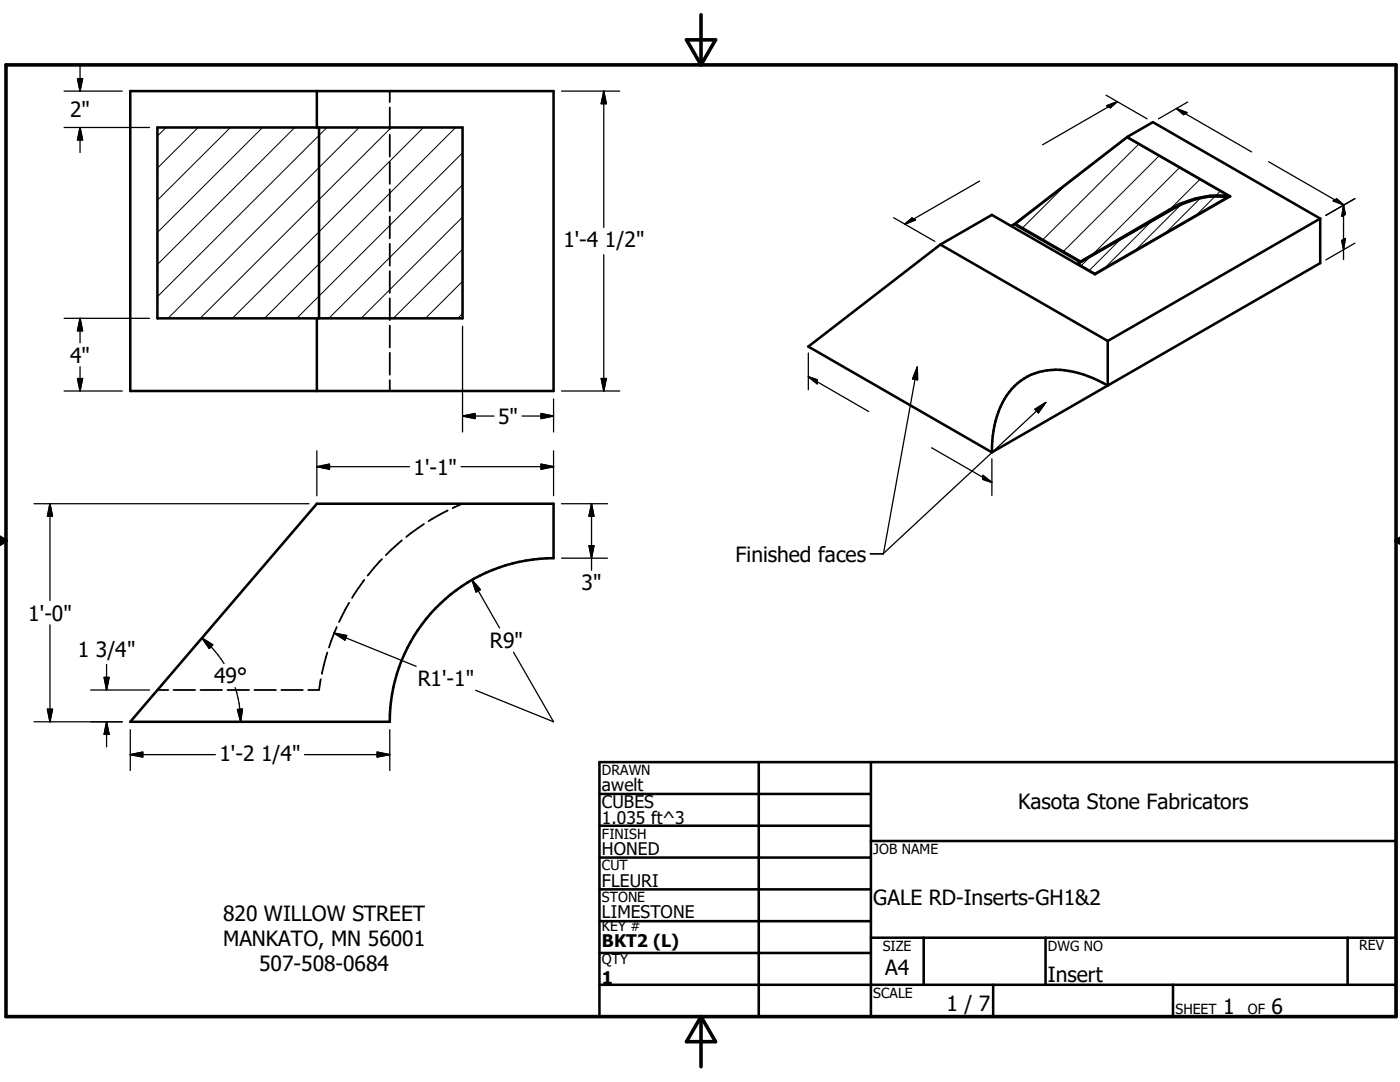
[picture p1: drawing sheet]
<svg xmlns="http://www.w3.org/2000/svg" width="279mm" height="216mm" viewBox="0 0 279 216" stroke-linecap="round" stroke-linejoin="round" font-family="sans-serif">
<g fill="none" stroke="#000" stroke-width=".36">
<path d="M77.8 18.2v2.2M77.8 21.5v4.3M77.8 26.9v4.4M77.8 32.3v4.4M77.8 37.8v4.3M77.8 43.2v4.4M77.8 48.6v4.4M77.8 54.1v4.3M77.8 59.5v4.4M77.8 65v4.3M77.8 70.4v4.4M77.8 75.9v2.1"/>
<path d="M72.7 115.7l-2.4 3.6M76.2 111.6l-2.8 3.3M80.2 107.8l-3.2 3M84.6 104.6l-3.5 2.5M89.3 101.9l-3.8 2.1M92.3 100.5l-2 .9M31.4 137.7h2.2M34.6 137.7h4.3M40 137.7h4.3M45.4 137.7h4.3M50.8 137.7h4.3M56.1 137.7h4.3"/>
<path d="M64 135.5l-.3 2.2h-2.2M65.3 130.2l-1.1 4.3M67.2 125.1l-1.5 4.1M69.7 120.3l-2 3.8"/>
</g>
<g fill="none" stroke="#000" stroke-width=".51">
<path d="M26 18.2h84.5v59.8h-84.5zM63.2 18.2v7.2M31.4 25.4h60.9v38.1h-60.9zM63.7 25.4v38.1M224.9 27.3l20.6 11.9M224.9 27.3l-22.5 17.4M224.9 27.3l5.2-2.9 33.4 19.2M245.5 39.2l-27 15.5-20.5-11.8-10.3 5.9M245.5 39.2a18.1 18.1 0 0 0-10.8 2.1l-19.8 11.4M187.7 48.8l33.4 19.2M187.7 48.8l-26.4 20.4 36.7 21.1M202.4 44.7l13.2 7.6"/>
<path d="M202.4 44.7l-.6 .4M263.5 43.6l-42.4 24.4M263.5 43.6v8.9l-42.4 24.4M63.2 63.5v14.5M221.1 68v8.9M221.1 76.9a19 19 0 0 0-13-2.8 12.1 12.1 0 0 0-9.1 8.9l-.5 1.9-.4 2.1-.1 3.3M221.1 76.9l-23.1 13.4M63.2 100.5h47.3v10.9a32.7 32.7 0 0 0-32.7 32.6h-51.8zM119.6 158.4h54.2M119.6 152.1h159v50.8h-159zM151.4 152.1v50.8M173.8 152.1v50.8"/>
<path d="M119.6 164.8h54.2M119.6 171.1h54.2M119.6 177.5h54.2M173.8 167.8h104.8M119.6 183.8h54.2M119.6 190.2h54.2M119.6 196.5h159M173.8 187.1h104.8M184.3 187.1v9.4M198.2 196.5v6.4M208.7 187.1v9.4M234.1 196.5v6.4"/>
<path d="M268.9 187.1v9.4"/>
</g>
<g fill="none" stroke="#000" stroke-width=".2">
<path d="M33.1 25.4l-1.7 1.7M39.6 25.4l-8.2 8.2M46 25.4l-14.6 14.6M52.4 25.4l-21 21M58.8 25.4l-27.4 27.4M65.2 25.4l-33.8 33.8M71.7 25.4l-38.2 38.1M78.1 25.4l-38.2 38.1M84.5 25.4l-38.1 38.1M90.9 25.4l-38.1 38.1M92.3 30.5l-33.1 33M92.3 36.9l-26.7 26.6"/>
<path d="M212.1 37.5l-8 7.9M227.2 28.8l-19 19M231.3 31.2l-19 18.9M235.3 33.5l-17 17M239.4 39.7l-6.5 6.5M239.4 35.8l-5.6 5.7M242.3 39.4l-3.3 3.3M243.5 38.2l-.8 .7M92.3 56.1l-7.4 7.4M92.3 49.7l-13.8 13.8M92.3 43.3l-20.2 20.2M217.3 51.5l-1.5 1.5"/>
<path d="M223.4 48l-5.9 5.9M229.5 44.5l-8.8 8.7M235.4 41.1l-8.6 8.6M92.3 62.6l-1 .9"/>
</g>
<path d="M1.2 12.9h277.4v190h-277.4zM137 7.9h5.8l-2.9 5zM139.9 2.9v10M-.1 107.9h1.3M-.1 107.2l1.3 .7M1.2 107.9l-1.2 .7M278.6 107.9h.8M278.6 107.9l.8 .5M279.4 107.4l-.8 .5M139.9 202.9v10M139.9 202.9l2.9 5h-5.8z" fill="none" stroke="#000" stroke-width=".71"/>
<g fill="none" stroke="#000" stroke-width=".25">
<path d="M12.8 18.2h11.6M15.5 15.7h1l-.5 2.5zM16 13.2v5M112.1 18.2h11.6M120.5 18.2v27.2M120.5 18.2l.5 2.5h-1zM220.7 19l8.2 4.7M12.8 25.4h17M16 25.4v5M16 25.4l.5 2.5h-1zM195.5 36.1l-14.9 8.6M220.9 21.1l2.1-.8-1.4 1.2z"/>
<path d="M223 20.3l-14.9 8.6M234.8 21.7l15 8.6M234.8 21.7l2.1 .8-.7 .4zM237 20.4l-5.8 3.3M253.2 32.3l15 8.6M270.4 39.6l-5.8 3.4M120.5 50.8v27.2M178.3 43.4l8.3 4.8M180.6 44.7l1.4-1.2 .7 .4zM202.8 44.7l22.1-17.2 19.8 11.4a19.1 19.1 0 0 0-11.4 2.8l-17.6 10.3zM215.3 52.7l19.4-11.2a17.4 17.4 0 0 1 10-2.1l-26.2 15.1zM266.1 40.1l.7-.4 1.4 1.2z"/>
<path d="M267.8 48l.7-.4-.4 2.2zM268.1 40.9v10.9M268.1 40.9l.4 1.9-.7 .4zM270.4 48.5l-5.8 3.4M12.8 78h11.6M12.8 63.5h17M15.5 75.5h1l-.5 2.5zM16 63.5v4.9M16 73.2v4.8M16 63.5l.5 2.5h-1zM92.3 65.1v21.1M110.5 79.6v6.6"/>
<path d="M112.1 78h11.6M120 75.5h1l-.5 2.5zM161.3 75.2l12.1 6.9M161.3 75.2l1.8 .6v.8zM161.3 70.5v7.3M183.1 73.2l-6.8 37.3h-2.6M183.1 73.2v2.6l-1-.2zM63.2 93.1h18.5M63.2 93.1l2.6-.5v1zM63.2 90v8.9M92 93.1h18.5M92.3 83h6.3"/>
<path d="M92.3 83l2.5-.5v1zM104.2 83h6.3M108 92.6l2.5 .5-2.5 .5zM108 82.5l2.5 .5-2.5 .5zM110.5 90v8.9M185.9 89.3l12.1 7M196.2 94.9l1.8 1.4-1.8-.6zM198 91.6v7.3M206.5 81.6l2.2-1.3-1.5 2.1zM208.7 80.3l-32.5 30.2M6.8 100.5h54.9M10 100.5l.5 2.5h-1z"/>
<path d="M10 100.5v19.3M94.2 115.7l5.5 9.6M94.2 115.7l1.7 1.9-.9 .5zM112.1 100.5h9.1M112.1 111.4h9.1M117.5 108.9h1l-.4 2.5zM118.1 100.5v13.3M118.1 100.5l.4 2.5h-1zM10 124.7v19.3M18.1 137.7h11.7M20.8 135.2h1l-.5 2.5zM21.3 132.6v5.1"/>
<path d="M40.3 127.3a23.2 23.2 0 0 1 4.4 5.1M40.3 127.3l2.2 1.4-.7 .7zM46.9 137.2l.4 1.1a23.4 23.4 0 0 1 .7 5.7M66.7 126.3l16.4 6.7M66.7 126.3l2.5 .5-.4 .9zM102.5 130.1l8 13.9-15.6-6.3M6.8 144h17.6M9.5 141.5h1l-.5 2.5zM21.3 144v5M21.3 144l.5 2.5h-1zM26 150.6h17M26 150.6l2.5-.5v1z"/>
<path d="M26 145.6v8.1M47.4 141.6l1-.1-.4 2.5zM60.8 150.6h17M75.3 150.1l2.5 .5-2.5 .5zM77.8 145.6v8.1"/>
</g>
<g fill="#000" stroke="#000" stroke-width=".25">
<path d="M15.5 15.7h1l-.5 2.5zM16 25.4l.5 2.5h-1zM120.5 18.2l.5 2.5h-1zM220.9 21.1l2.1-.8-1.4 1.2zM234.8 21.7l2.1 .8-.7 .4zM180.6 44.7l1.4-1.2 .7 .4zM266.1 40.1l.7-.4 1.4 1.2zM267.8 48l.7-.4-.4 2.2zM268.1 40.9l.4 1.9-.7 .4zM15.5 75.5h1l-.5 2.5zM16 63.5l.5 2.5h-1zM120 75.5h1l-.5 2.5z"/>
<path d="M161.3 75.2l1.8 .6v.8zM183.1 73.2v2.6l-1-.2zM63.2 93.1l2.6-.5v1zM92.3 83l2.5-.5v1zM108 92.6l2.5 .5-2.5 .5zM108 82.5l2.5 .5-2.5 .5zM196.2 94.9l1.8 1.4-1.8-.6zM206.5 81.6l2.2-1.3-1.5 2.1zM10 100.5l.5 2.5h-1zM94.2 115.7l1.7 1.9-.9 .5zM117.5 108.9h1l-.4 2.5zM118.1 100.5l.4 2.5h-1z"/>
<path d="M20.8 135.2h1l-.5 2.5zM40.3 127.3l2.2 1.4-.7 .7zM66.7 126.3l2.5 .5-.4 .9zM9.5 141.5h1l-.5 2.5zM21.3 144l.5 2.5h-1zM26 150.6l2.5-.5v1zM47.4 141.6l1-.1-.4 2.5zM75.3 150.1l2.5 .5-2.5 .5z"/>
</g>
<g font-size="4.2">
<text x="14" y="23.4">2&quot;</text>
<text x="112.4" y="49.4">1'-4 1/2&quot;</text>
<text x="14" y="72.4">4&quot;</text>
<text x="99.4" y="84.6">5&quot;</text>
<text x="82.6" y="94.7">1'-1&quot;</text>
<text x="146.8" y="112.1">Finished faces</text>
<text x="116.1" y="117.8">3&quot;</text>
<text x="5.6" y="123.8">1'-0&quot;</text>
<text x="15.5" y="131.1">1 3/4&quot;</text>
<text x="97.8" y="129.3">R9&quot;</text>
<text x="42.8" y="136.4">49°</text>
<text x="83.4" y="136.9">R1'-1&quot;</text>
<text x="43.8" y="151.8">1'-2 1/4&quot;</text>
<text x="203.2" y="161.5">Kasota Stone Fabricators</text>
<text x="44.5" y="183.7">820 WILLOW STREET</text>
<text x="174.3" y="180.5">GALE RD-Inserts-GH1&amp;2</text>
<text x="44.5" y="188.8">MANKATO, MN 56001</text>
<text x="51.7" y="193.8">507-508-0684</text>
<text x="176.7" y="194.6">A4</text>
<text x="209.1" y="196">Insert</text>
<text x="188.9" y="201.7">1 / 7</text>
<text x="244.1" y="202.3">1</text>
<text x="253.8" y="202.3">6</text>
</g>
<g font-size="3.5">
<text x="120.1" y="157.9">awelt</text>
<text x="120.1" y="161.2">CUBES</text>
<text x="120.1" y="164.5">1.035 ft^3</text>
<text x="120.1" y="170.6">HONED</text>
<text x="120.1" y="176.9">FLEURI</text>
<text x="120.1" y="183.3">LIMESTONE</text>
<text x="120.1" y="188.9">BKT2 (L)</text>
<text x="120.1" y="196.4">1</text>
</g>
<g font-size="2.8">
<text x="120.1" y="154.6">DRAWN</text>
<text x="120.1" y="167.3">FINISH</text>
<text x="120.1" y="173.7">CUT</text>
<text x="174.3" y="170.4">JOB NAME</text>
<text x="120.1" y="180">STONE</text>
<text x="120.1" y="185.8">KEY #</text>
<text x="176.2" y="189.7">SIZE</text>
<text x="209.1" y="189.7">DWG NO</text>
<text x="271.3" y="189.7">REV</text>
<text x="120.1" y="192.4">QTY</text>
<text x="174.3" y="199.1">SCALE</text>
<text x="234.6" y="202.3">SHEET</text>
<text x="249" y="202.3">OF</text>
</g>
</svg>
